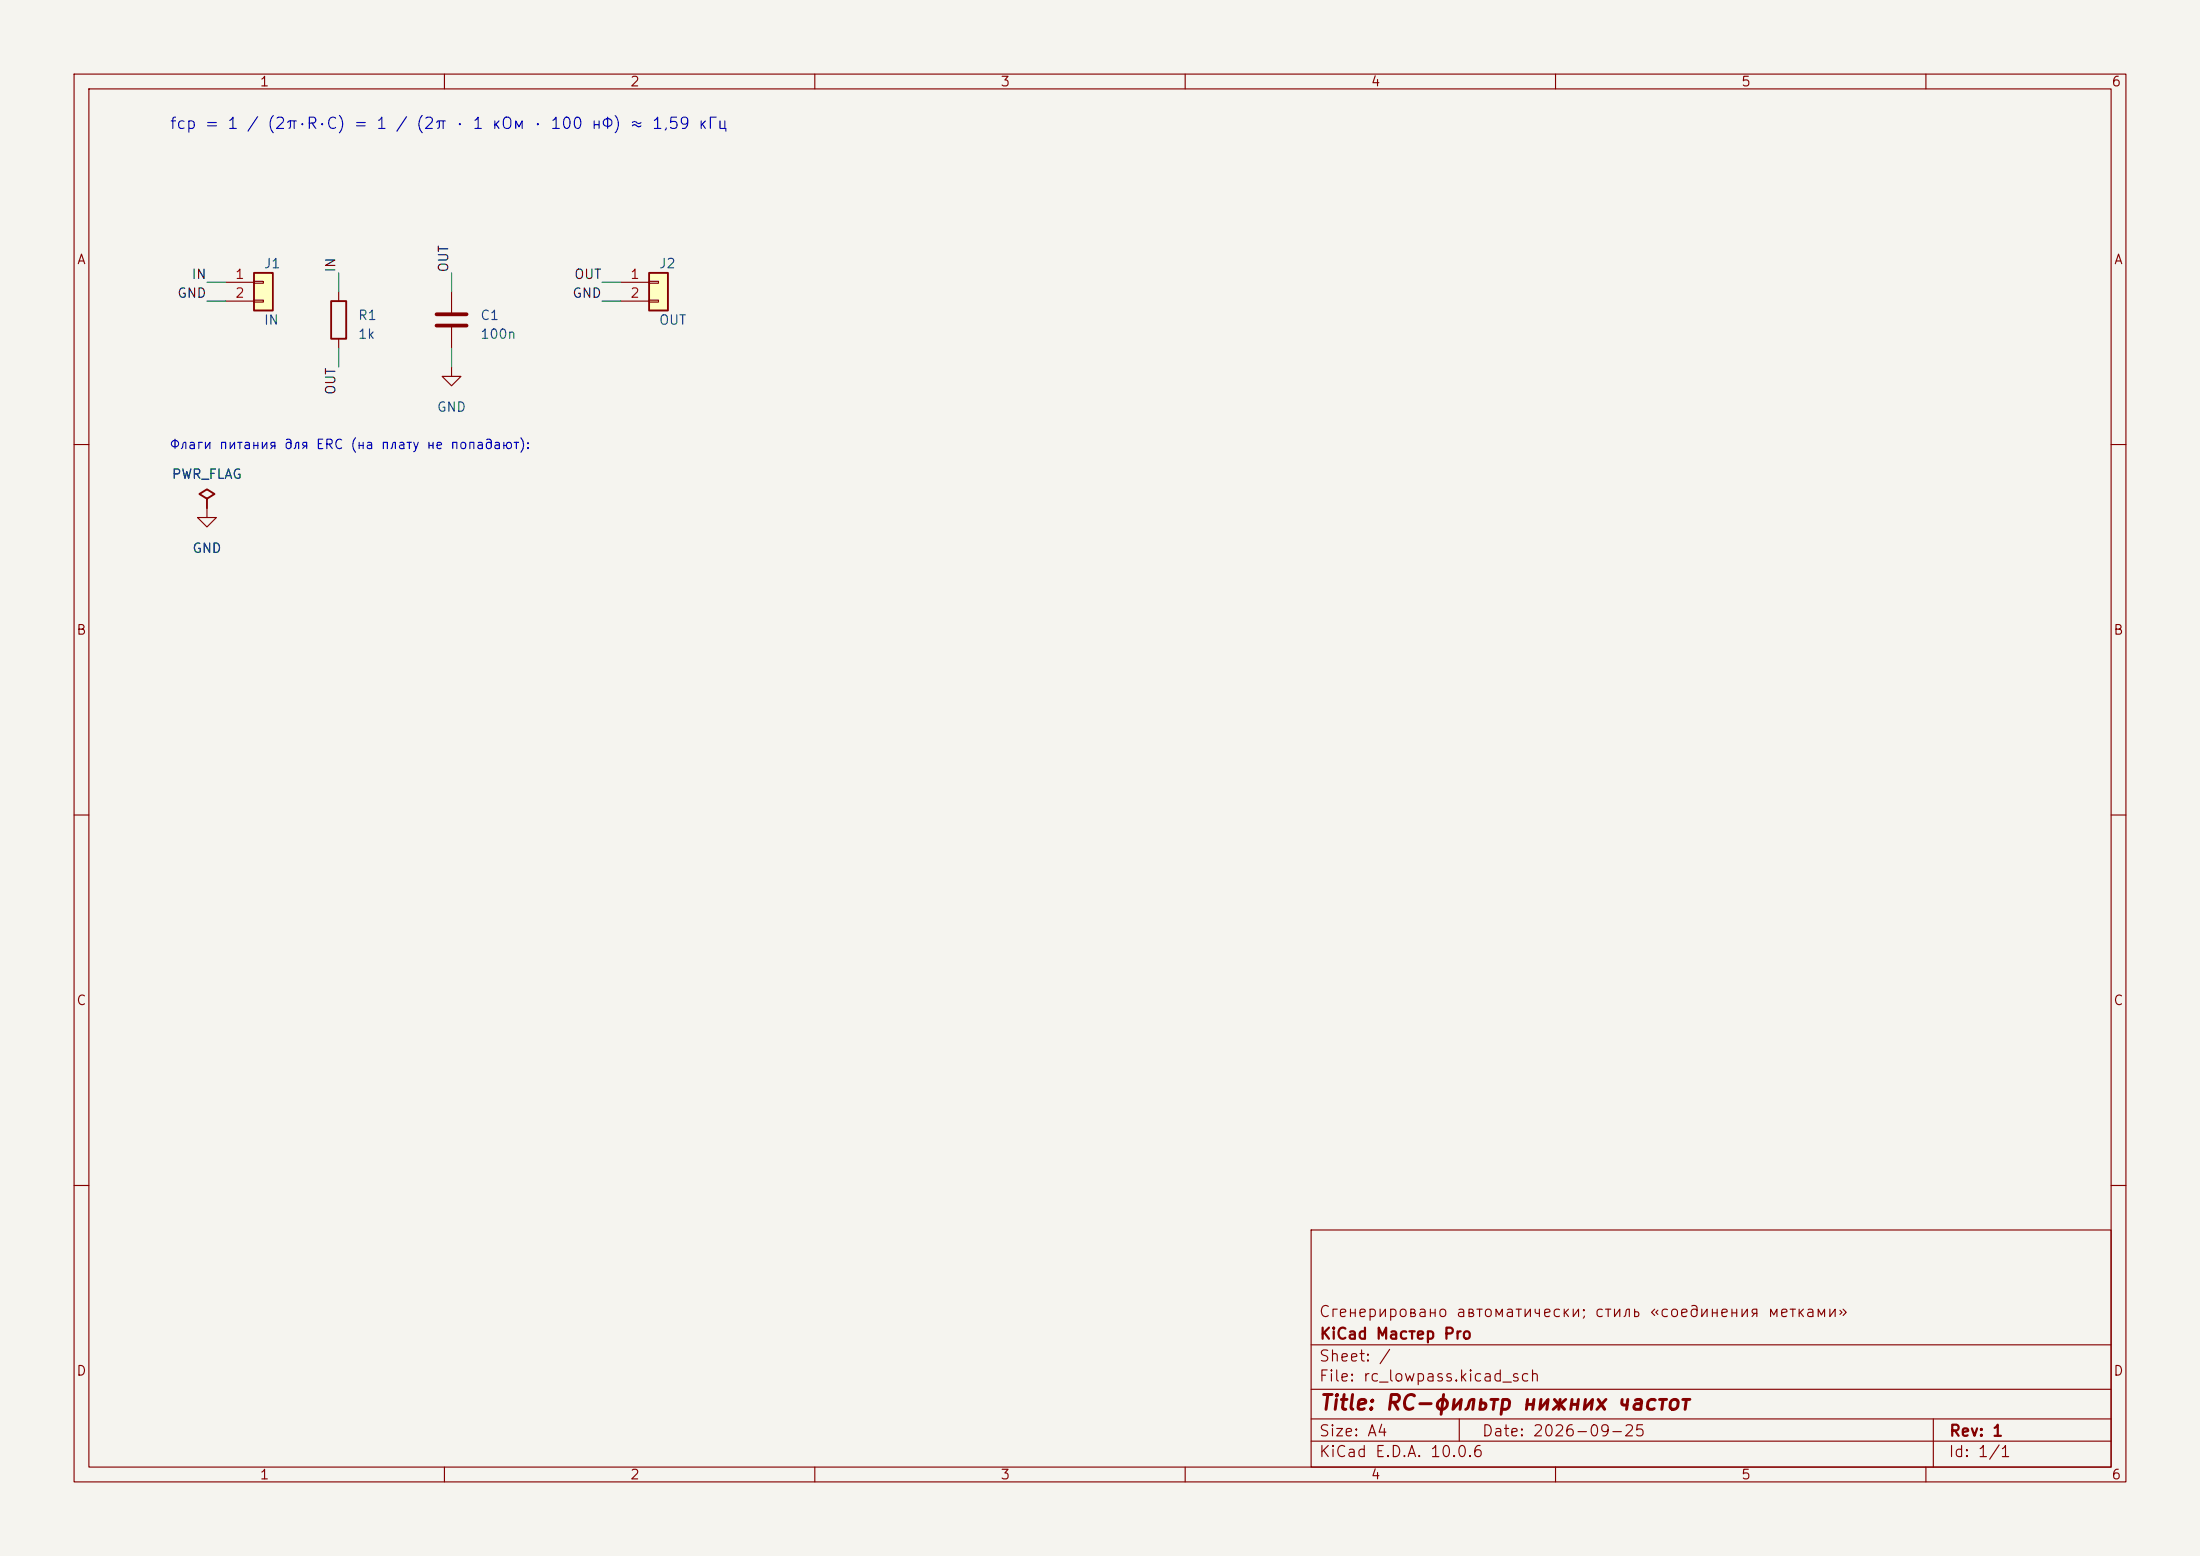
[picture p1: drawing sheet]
(kicad_sch (version 20231120) (generator "eeschema") (generator_version "8.0")
 (paper "A4")
 (title_block (title "RC-фильтр нижних частот") (date "2026-09-25") (rev "1") (company "KiCad Мастер Pro") (comment 1 "Сгенерировано автоматически; стиль «соединения метками»"))
 (lib_symbols (symbol "KiCadMaster:Conn_01x02" (pin_numbers) (pin_names (offset 0) hide) (exclude_from_sim no) (in_bom yes) (on_board yes) (property "Reference" "J" (at 0 5.08 0) (effects (font (size 1.27 1.27)))) (property "Value" "Conn_01x02" (at 0 -2.54 0) (effects (font (size 1.27 1.27)))) (property "Footprint" "" (at 0 0 0) (effects (font (size 1.27 1.27)) hide)) (property "Datasheet" "~" (at 0 0 0) (effects (font (size 1.27 1.27)) hide)) (property "Description" "Разъём" (at 0 0 0) (effects (font (size 1.27 1.27)) hide)) (symbol "Conn_01x02_0_1" (rectangle (start -1.27 3.81) (end 1.27 -1.27) (stroke (width 0.254) (type default)) (fill (type background))) (rectangle (start -1.27 2.667) (end 0 2.413) (stroke (width 0.1524) (type default)) (fill (type none))) (rectangle (start -1.27 0.127) (end 0 -0.127) (stroke (width 0.1524) (type default)) (fill (type none)))) (symbol "Conn_01x02_1_1" (pin passive line (at -5.08 2.54 0) (length 3.81) (name "Pin_1" (effects (font (size 1.27 1.27)))) (number "1" (effects (font (size 1.27 1.27))))) (pin passive line (at -5.08 0 0) (length 3.81) (name "Pin_2" (effects (font (size 1.27 1.27)))) (number "2" (effects (font (size 1.27 1.27))))))) (symbol "KiCadMaster:R" (pin_numbers hide) (pin_names (offset 0) hide) (exclude_from_sim no) (in_bom yes) (on_board yes) (property "Reference" "R" (at 2.54 0.635 0) (effects (font (size 1.27 1.27)))) (property "Value" "R" (at 2.54 -1.905 0) (effects (font (size 1.27 1.27)))) (property "Footprint" "" (at 0 0 0) (effects (font (size 1.27 1.27)) hide)) (property "Datasheet" "~" (at 0 0 0) (effects (font (size 1.27 1.27)) hide)) (property "Description" "Резистор" (at 0 0 0) (effects (font (size 1.27 1.27)) hide)) (symbol "R_0_1" (rectangle (start -1.016 -2.54) (end 1.016 2.54) (stroke (width 0.254) (type default)) (fill (type none)))) (symbol "R_1_1" (pin passive line (at 0 3.81 270) (length 1.27) (name "~" (effects (font (size 1.27 1.27)))) (number "1" (effects (font (size 1.27 1.27))))) (pin passive line (at 0 -3.81 90) (length 1.27) (name "~" (effects (font (size 1.27 1.27)))) (number "2" (effects (font (size 1.27 1.27))))))) (symbol "KiCadMaster:C" (pin_numbers hide) (pin_names (offset 0) hide) (exclude_from_sim no) (in_bom yes) (on_board yes) (property "Reference" "C" (at 3.81 0.635 0) (effects (font (size 1.27 1.27)))) (property "Value" "C" (at 3.81 -1.905 0) (effects (font (size 1.27 1.27)))) (property "Footprint" "" (at 0 0 0) (effects (font (size 1.27 1.27)) hide)) (property "Datasheet" "~" (at 0 0 0) (effects (font (size 1.27 1.27)) hide)) (property "Description" "Конденсатор" (at 0 0 0) (effects (font (size 1.27 1.27)) hide)) (symbol "C_0_1" (polyline (pts (xy -2.032 0.762) (xy 2.032 0.762)) (stroke (width 0.508) (type default)) (fill (type none))) (polyline (pts (xy -2.032 -0.762) (xy 2.032 -0.762)) (stroke (width 0.508) (type default)) (fill (type none)))) (symbol "C_1_1" (pin passive line (at 0 3.81 270) (length 3.048) (name "~" (effects (font (size 1.27 1.27)))) (number "1" (effects (font (size 1.27 1.27))))) (pin passive line (at 0 -3.81 90) (length 3.048) (name "~" (effects (font (size 1.27 1.27)))) (number "2" (effects (font (size 1.27 1.27))))))) (symbol "KiCadMaster:GND" (power) (pin_numbers hide) (pin_names (offset 0) hide) (exclude_from_sim no) (in_bom yes) (on_board yes) (property "Reference" "#PWR" (at 0 -6.35 0) (effects (font (size 1.27 1.27)) hide)) (property "Value" "GND" (at 0 -3.81 0) (effects (font (size 1.27 1.27)))) (property "Footprint" "" (at 0 0 0) (effects (font (size 1.27 1.27)) hide)) (property "Datasheet" "~" (at 0 0 0) (effects (font (size 1.27 1.27)) hide)) (property "Description" "Символ питания: GND" (at 0 0 0) (effects (font (size 1.27 1.27)) hide)) (symbol "GND_0_1" (polyline (pts (xy 0 0) (xy 0 -1.27) (xy 1.27 -1.27) (xy 0 -2.54) (xy -1.27 -1.27) (xy 0 -1.27)) (stroke (width 0) (type default)) (fill (type none)))) (symbol "GND_1_1" (pin power_in line (at 0 0 270) (length 0) hide (name "GND" (effects (font (size 1.27 1.27)))) (number "1" (effects (font (size 1.27 1.27))))))) (symbol "KiCadMaster:PWR_FLAG" (power) (pin_numbers hide) (pin_names (offset 0) hide) (exclude_from_sim no) (in_bom yes) (on_board yes) (property "Reference" "#FLG" (at 0 1.905 0) (effects (font (size 1.27 1.27)) hide)) (property "Value" "PWR_FLAG" (at 0 3.81 0) (effects (font (size 1.27 1.27)))) (property "Footprint" "" (at 0 0 0) (effects (font (size 1.27 1.27)) hide)) (property "Datasheet" "~" (at 0 0 0) (effects (font (size 1.27 1.27)) hide)) (property "Description" "Флаг: цепь запитана извне (для ERC)" (at 0 0 0) (effects (font (size 1.27 1.27)) hide)) (symbol "PWR_FLAG_0_1" (polyline (pts (xy 0 0) (xy 0 1.27) (xy -1.016 1.905) (xy 0 2.54) (xy 1.016 1.905) (xy 0 1.27)) (stroke (width 0.254) (type default)) (fill (type none)))) (symbol "PWR_FLAG_1_1" (pin power_out line (at 0 0 90) (length 0) hide (name "pwr" (effects (font (size 1.27 1.27)))) (number "1" (effects (font (size 1.27 1.27))))))))
 (symbol (lib_id "KiCadMaster:Conn_01x02") (at 35.56 40.64 0) (unit 1) (exclude_from_sim no) (in_bom yes) (on_board yes) (dnp no) (property "Reference" "J1" (at 35.56 35.56 0) (effects (font (size 1.27 1.27)) (justify left))) (property "Value" "IN" (at 35.56 43.18 0) (effects (font (size 1.27 1.27)) (justify left))) (property "Footprint" "Connector_PinHeader_2.54mm:PinHeader_1x02_P2.54mm_Vertical" (at 35.56 40.64 0) (effects (font (size 1.27 1.27)) hide)) (property "Datasheet" "~" (at 35.56 40.64 0) (effects (font (size 1.27 1.27)) hide)) (property "Description" "Вход сигнала" (at 35.56 40.64 0) (effects (font (size 1.27 1.27)) hide)) (pin "1") (pin "2"))
 (wire (pts (xy 30.48 38.1) (xy 27.94 38.1)) (stroke (width 0) (type default)))
 (label "IN" (at 27.94 38.1 180) (fields_autoplaced yes) (effects (font (size 1.27 1.27)) (justify right bottom)))
 (wire (pts (xy 30.48 40.64) (xy 27.94 40.64)) (stroke (width 0) (type default)))
 (label "GND" (at 27.94 40.64 180) (fields_autoplaced yes) (effects (font (size 1.27 1.27)) (justify right bottom)))
 (symbol (lib_id "KiCadMaster:R") (at 45.72 43.18 0) (unit 1) (exclude_from_sim no) (in_bom yes) (on_board yes) (dnp no) (property "Reference" "R1" (at 48.26 42.545 0) (effects (font (size 1.27 1.27)) (justify left))) (property "Value" "1k" (at 48.26 45.085 0) (effects (font (size 1.27 1.27)) (justify left))) (property "Footprint" "Resistor_SMD:R_0805_2012Metric" (at 45.72 43.18 0) (effects (font (size 1.27 1.27)) hide)) (property "Datasheet" "~" (at 45.72 43.18 0) (effects (font (size 1.27 1.27)) hide)) (property "Description" "Последовательное сопротивление" (at 45.72 43.18 0) (effects (font (size 1.27 1.27)) hide)) (pin "1") (pin "2"))
 (wire (pts (xy 45.72 39.37) (xy 45.72 36.83)) (stroke (width 0) (type default)))
 (label "IN" (at 45.72 36.83 90) (fields_autoplaced yes) (effects (font (size 1.27 1.27)) (justify left bottom)))
 (wire (pts (xy 45.72 46.99) (xy 45.72 49.53)) (stroke (width 0) (type default)))
 (label "OUT" (at 45.72 49.53 270) (fields_autoplaced yes) (effects (font (size 1.27 1.27)) (justify right bottom)))
 (symbol (lib_id "KiCadMaster:C") (at 60.96 43.18 0) (unit 1) (exclude_from_sim no) (in_bom yes) (on_board yes) (dnp no) (property "Reference" "C1" (at 64.77 42.545 0) (effects (font (size 1.27 1.27)) (justify left))) (property "Value" "100n" (at 64.77 45.085 0) (effects (font (size 1.27 1.27)) (justify left))) (property "Footprint" "Capacitor_SMD:C_0805_2012Metric" (at 60.96 43.18 0) (effects (font (size 1.27 1.27)) hide)) (property "Datasheet" "~" (at 60.96 43.18 0) (effects (font (size 1.27 1.27)) hide)) (property "Description" "Шунтирующий конденсатор" (at 60.96 43.18 0) (effects (font (size 1.27 1.27)) hide)) (pin "1") (pin "2"))
 (wire (pts (xy 60.96 39.37) (xy 60.96 36.83)) (stroke (width 0) (type default)))
 (label "OUT" (at 60.96 36.83 90) (fields_autoplaced yes) (effects (font (size 1.27 1.27)) (justify left bottom)))
 (wire (pts (xy 60.96 46.99) (xy 60.96 49.53)) (stroke (width 0) (type default)))
 (symbol (lib_id "KiCadMaster:GND") (at 60.96 49.53 0) (unit 1) (exclude_from_sim no) (in_bom yes) (on_board yes) (dnp no) (property "Reference" "#PWR01" (at 60.96 49.53 0) (effects (font (size 1.27 1.27)) hide)) (property "Value" "GND" (at 60.96 54.93 0) (effects (font (size 1.27 1.27)))) (property "Footprint" "" (at 60.96 49.53 0) (effects (font (size 1.27 1.27)) hide)) (property "Datasheet" "" (at 60.96 49.53 0) (effects (font (size 1.27 1.27)) hide)) (property "Description" "" (at 60.96 49.53 0) (effects (font (size 1.27 1.27)) hide)) (pin "1"))
 (symbol (lib_id "KiCadMaster:Conn_01x02") (at 88.9 40.64 0) (unit 1) (exclude_from_sim no) (in_bom yes) (on_board yes) (dnp no) (property "Reference" "J2" (at 88.9 35.56 0) (effects (font (size 1.27 1.27)) (justify left))) (property "Value" "OUT" (at 88.9 43.18 0) (effects (font (size 1.27 1.27)) (justify left))) (property "Footprint" "Connector_PinHeader_2.54mm:PinHeader_1x02_P2.54mm_Vertical" (at 88.9 40.64 0) (effects (font (size 1.27 1.27)) hide)) (property "Datasheet" "~" (at 88.9 40.64 0) (effects (font (size 1.27 1.27)) hide)) (property "Description" "Выход" (at 88.9 40.64 0) (effects (font (size 1.27 1.27)) hide)) (pin "1") (pin "2"))
 (wire (pts (xy 83.82 38.1) (xy 81.28 38.1)) (stroke (width 0) (type default)))
 (label "OUT" (at 81.28 38.1 180) (fields_autoplaced yes) (effects (font (size 1.27 1.27)) (justify right bottom)))
 (wire (pts (xy 83.82 40.64) (xy 81.28 40.64)) (stroke (width 0) (type default)))
 (label "GND" (at 81.28 40.64 180) (fields_autoplaced yes) (effects (font (size 1.27 1.27)) (justify right bottom)))
 (text "Флаги питания для ERC (на плату не попадают):" (exclude_from_sim no) (at 22.86 60.96 0) (effects (font (size 1.27 1.27)) (justify left bottom)))
 (symbol (lib_id "KiCadMaster:GND") (at 27.94 68.58 0) (unit 1) (exclude_from_sim no) (in_bom yes) (on_board yes) (dnp no) (property "Reference" "#PWR02" (at 27.94 68.58 0) (effects (font (size 1.27 1.27)) hide)) (property "Value" "GND" (at 27.94 73.98 0) (effects (font (size 1.27 1.27)))) (property "Footprint" "" (at 27.94 68.58 0) (effects (font (size 1.27 1.27)) hide)) (property "Datasheet" "" (at 27.94 68.58 0) (effects (font (size 1.27 1.27)) hide)) (property "Description" "" (at 27.94 68.58 0) (effects (font (size 1.27 1.27)) hide)) (pin "1"))
 (symbol (lib_id "KiCadMaster:PWR_FLAG") (at 27.94 68.58 0) (unit 1) (exclude_from_sim no) (in_bom yes) (on_board yes) (dnp no) (property "Reference" "#FLG03" (at 27.94 68.58 0) (effects (font (size 1.27 1.27)) hide)) (property "Value" "PWR_FLAG" (at 27.94 63.98 0) (effects (font (size 1.27 1.27)))) (property "Footprint" "" (at 27.94 68.58 0) (effects (font (size 1.27 1.27)) hide)) (property "Datasheet" "" (at 27.94 68.58 0) (effects (font (size 1.27 1.27)) hide)) (property "Description" "" (at 27.94 68.58 0) (effects (font (size 1.27 1.27)) hide)) (pin "1"))
 (text "fср = 1 / (2π·R·C) = 1 / (2π · 1 кОм · 100 нФ) ≈ 1,59 кГц" (exclude_from_sim no) (at 22.86 17.78 0) (effects (font (size 1.524 1.524)) (justify left bottom)))
 (sheet_instances (path "" (page "1"))))
